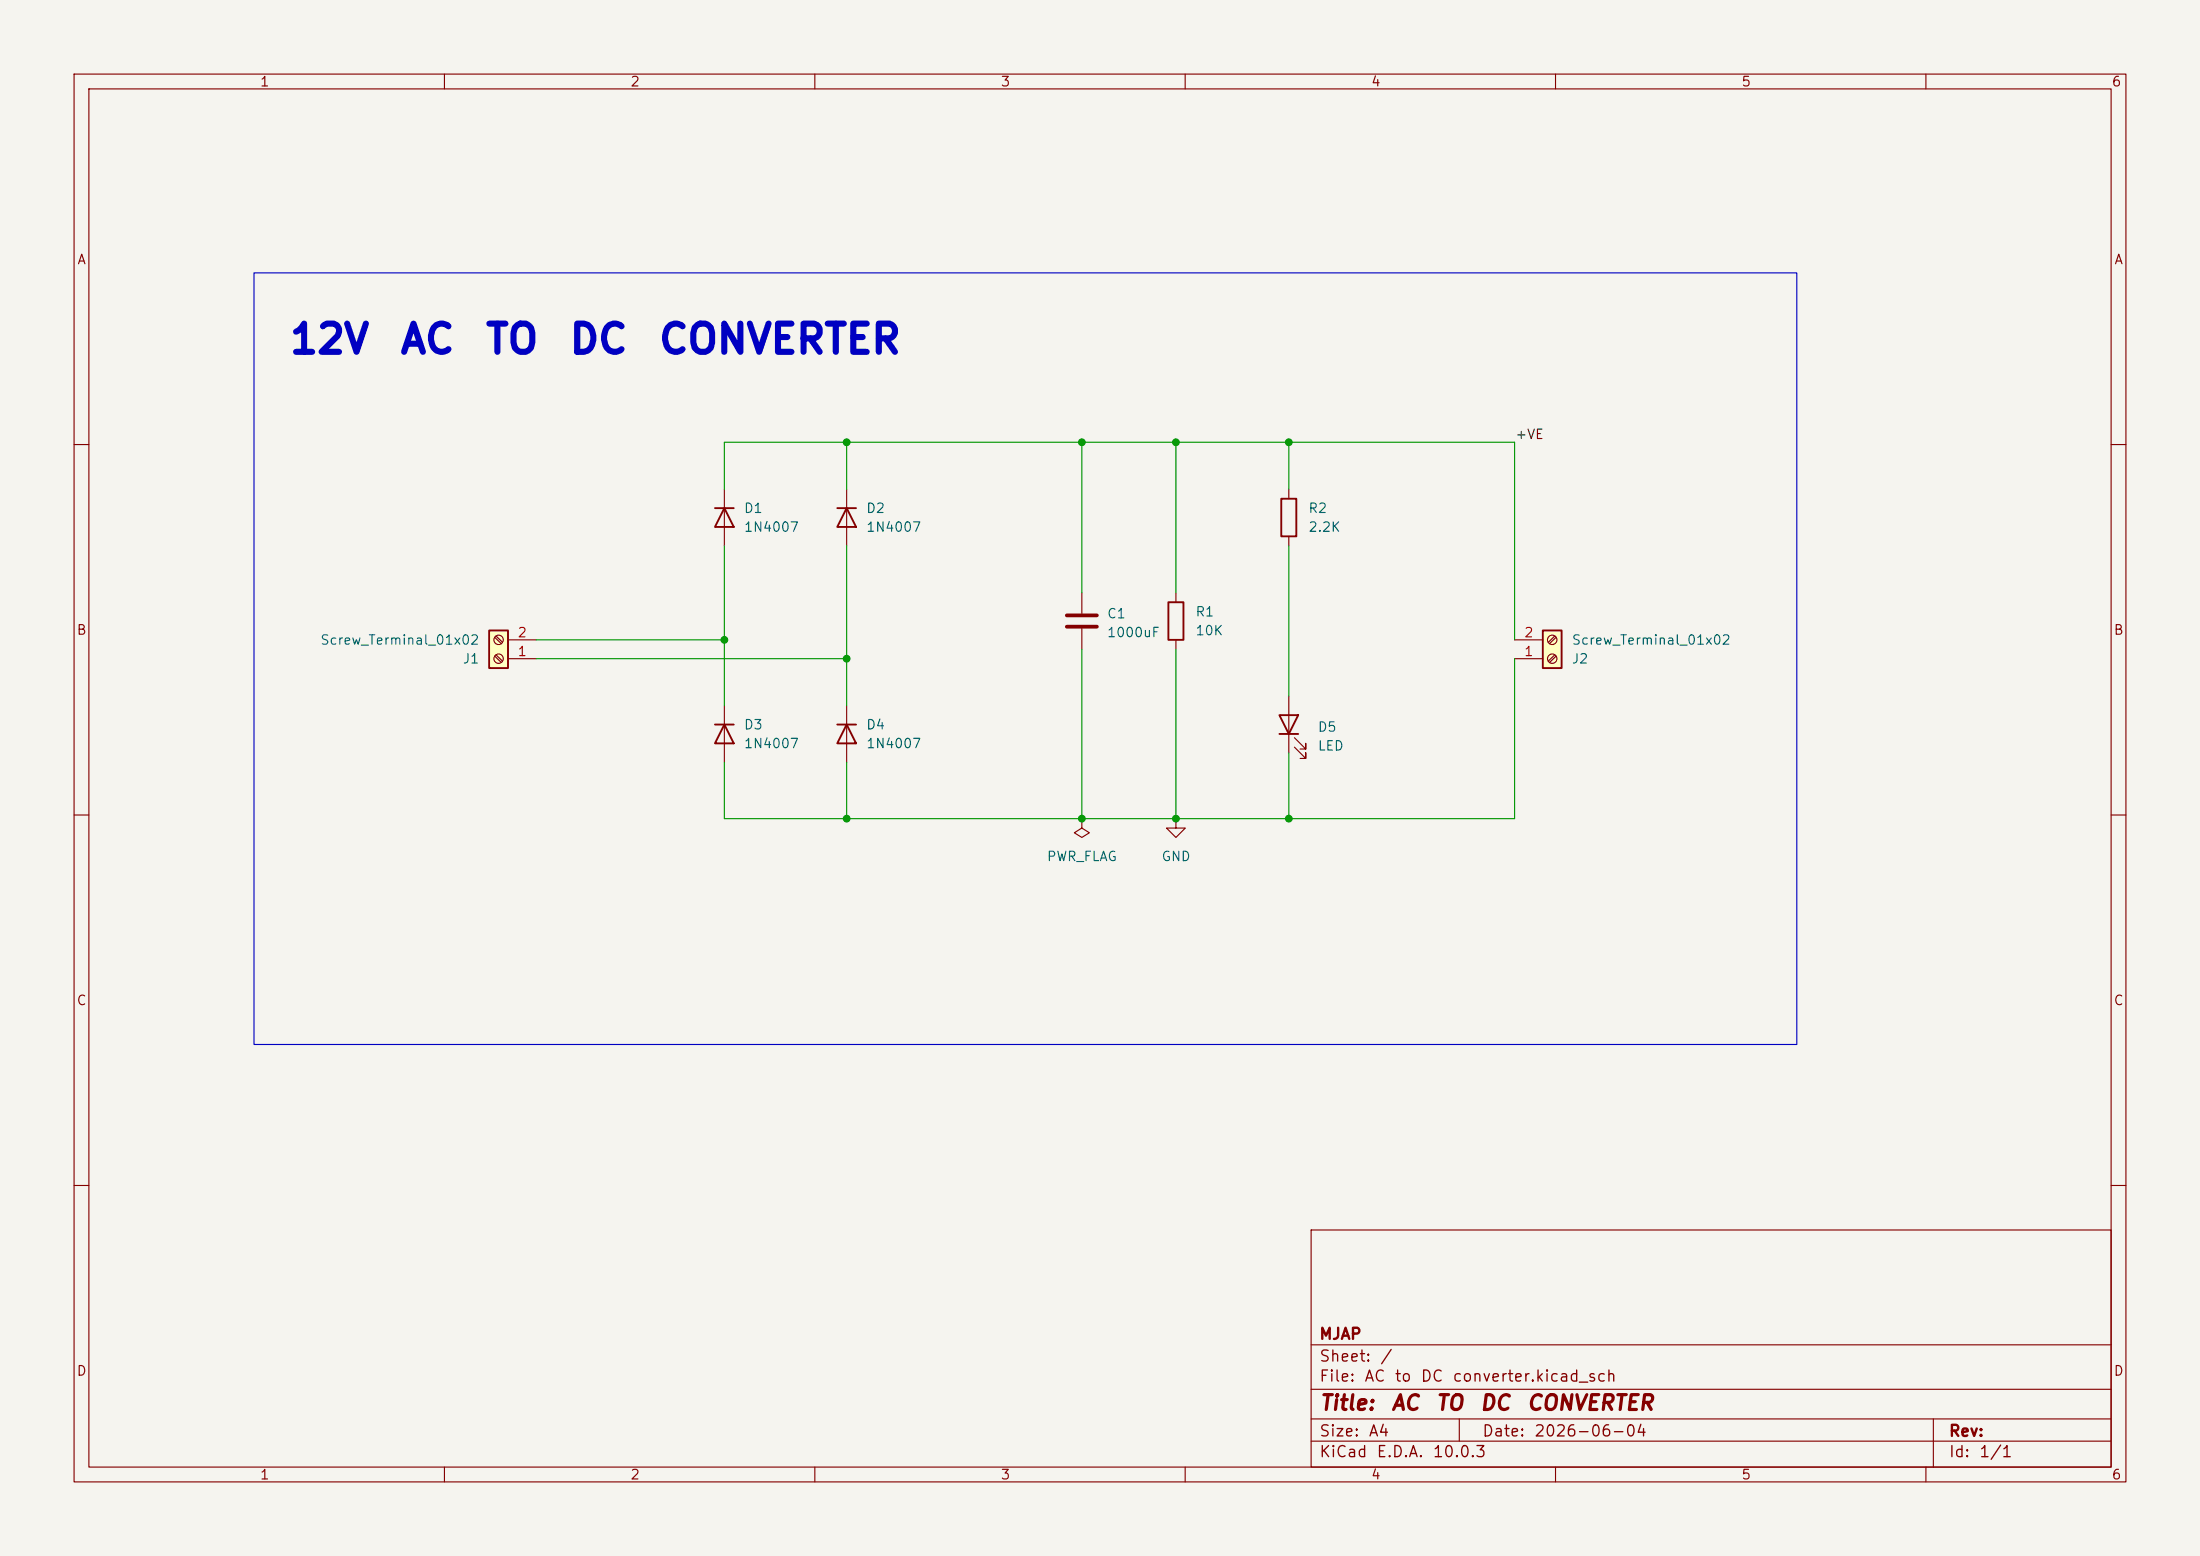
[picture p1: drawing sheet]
(kicad_sch
 (version 20260306)
 (generator "eeschema")
 (generator_version "10.0")
 (paper "A4")
 (title_block
  (title "AC TO DC CONVERTER ")
  (date "2026-06-04")
  (company "MJAP"))
 (lib_symbols
  (symbol "Connector:Screw_Terminal_01x02"
   (pin_names
    (offset 1.016) (hide yes)) (exclude_from_sim no) (in_bom yes) (on_board yes)
   (in_pos_files yes)
   (duplicate_pin_numbers_are_jumpers no)
   (property "Reference" "J" (at 0 2.54 0) (show_name no) (do_not_autoplace no) (effects (font (size 1.27 1.27))))
   (property "Value" "Screw_Terminal_01x02" (at 0 -5.08 0) (show_name no) (do_not_autoplace no) (effects (font (size 1.27 1.27))))
   (property "Footprint" "" (at 0 0 0) (show_name no) (do_not_autoplace no) (hide yes) (effects (font (size 1.27 1.27))))
   (property "Datasheet" "" (at 0 0 0) (show_name no) (do_not_autoplace no) (hide yes) (effects (font (size 1.27 1.27))))
   (property "Description" "Generic screw terminal, single row, 01x02, script generated (kicad-library-utils/schlib/autogen/connector/)" (at 0 0 0) (show_name no) (do_not_autoplace no) (hide yes) (effects (font (size 1.27 1.27))))
   (symbol "Screw_Terminal_01x02_1_1"
    (rectangle (start -1.27 1.27) (end 1.27 -3.81) (stroke (width 0.254) (type default)) (fill (type background)))
    (polyline (pts (xy -0.5334 0.3302) (xy 0.3302 -0.508)) (stroke (width 0.1524) (type default)) (fill (type none)))
    (polyline (pts (xy -0.5334 -2.2098) (xy 0.3302 -3.048)) (stroke (width 0.1524) (type default)) (fill (type none)))
    (polyline (pts (xy -0.3556 0.508) (xy 0.508 -0.3302)) (stroke (width 0.1524) (type default)) (fill (type none)))
    (polyline (pts (xy -0.3556 -2.032) (xy 0.508 -2.8702)) (stroke (width 0.1524) (type default)) (fill (type none)))
    (circle (center 0 0) (radius 0.635) (stroke (width 0.1524) (type default)) (fill (type none)))
    (circle (center 0 -2.54) (radius 0.635) (stroke (width 0.1524) (type default)) (fill (type none)))
    (pin passive line (at -5.08 0 0) (length 3.81) (name "Pin_1" (effects (font (size 1.27 1.27)))) (number "1" (effects (font (size 1.27 1.27)))))
    (pin passive line (at -5.08 -2.54 0) (length 3.81) (name "Pin_2" (effects (font (size 1.27 1.27)))) (number "2" (effects (font (size 1.27 1.27))))))
   (embedded_fonts no))
  (symbol "Device:C"
   (pin_numbers (hide yes))
   (pin_names
    (offset 0.254)) (exclude_from_sim no) (in_bom yes) (on_board yes)
   (in_pos_files yes)
   (duplicate_pin_numbers_are_jumpers no)
   (property "Reference" "C" (at 0.635 2.54 0) (show_name no) (do_not_autoplace no) (effects (font (size 1.27 1.27)) (justify left)))
   (property "Value" "C" (at 0.635 -2.54 0) (show_name no) (do_not_autoplace no) (effects (font (size 1.27 1.27)) (justify left)))
   (property "Footprint" "" (at 0.9652 -3.81 0) (show_name no) (do_not_autoplace no) (hide yes) (effects (font (size 1.27 1.27))))
   (property "Datasheet" "" (at 0 0 0) (show_name no) (do_not_autoplace no) (hide yes) (effects (font (size 1.27 1.27))))
   (property "Description" "Unpolarized capacitor" (at 0 0 0) (show_name no) (do_not_autoplace no) (hide yes) (effects (font (size 1.27 1.27))))
   (symbol "C_0_1"
    (polyline (pts (xy -2.032 0.762) (xy 2.032 0.762)) (stroke (width 0.508) (type default)) (fill (type none)))
    (polyline (pts (xy -2.032 -0.762) (xy 2.032 -0.762)) (stroke (width 0.508) (type default)) (fill (type none))))
   (symbol "C_1_1"
    (pin passive line (at 0 3.81 270) (length 2.794) (name "" (effects (font (size 1.27 1.27)))) (number "1" (effects (font (size 1.27 1.27)))))
    (pin passive line (at 0 -3.81 90) (length 2.794) (name "" (effects (font (size 1.27 1.27)))) (number "2" (effects (font (size 1.27 1.27))))))
   (embedded_fonts no))
  (symbol "Device:LED"
   (pin_numbers (hide yes))
   (pin_names
    (offset 1.016) (hide yes)) (exclude_from_sim no) (in_bom yes) (on_board yes)
   (in_pos_files yes)
   (duplicate_pin_numbers_are_jumpers no)
   (property "Reference" "D" (at 0 2.54 0) (show_name no) (do_not_autoplace no) (effects (font (size 1.27 1.27))))
   (property "Value" "LED" (at 0 -2.54 0) (show_name no) (do_not_autoplace no) (effects (font (size 1.27 1.27))))
   (property "Footprint" "" (at 0 0 0) (show_name no) (do_not_autoplace no) (hide yes) (effects (font (size 1.27 1.27))))
   (property "Datasheet" "" (at 0 0 0) (show_name no) (do_not_autoplace no) (hide yes) (effects (font (size 1.27 1.27))))
   (property "Description" "Light emitting diode" (at 0 0 0) (show_name no) (do_not_autoplace no) (hide yes) (effects (font (size 1.27 1.27))))
   (property "Sim.Pins" "1=K 2=A" (at 0 0 0) (show_name no) (do_not_autoplace no) (hide yes) (effects (font (size 1.27 1.27))))
   (symbol "LED_0_1"
    (polyline (pts (xy -3.048 -0.762) (xy -4.572 -2.286) (xy -3.81 -2.286) (xy -4.572 -2.286) (xy -4.572 -1.524)) (stroke (width 0) (type default)) (fill (type none)))
    (polyline (pts (xy -1.778 -0.762) (xy -3.302 -2.286) (xy -2.54 -2.286) (xy -3.302 -2.286) (xy -3.302 -1.524)) (stroke (width 0) (type default)) (fill (type none)))
    (polyline (pts (xy -1.27 0) (xy 1.27 0)) (stroke (width 0) (type default)) (fill (type none)))
    (polyline (pts (xy -1.27 -1.27) (xy -1.27 1.27)) (stroke (width 0.254) (type default)) (fill (type none)))
    (polyline (pts (xy 1.27 -1.27) (xy 1.27 1.27) (xy -1.27 0) (xy 1.27 -1.27)) (stroke (width 0.254) (type default)) (fill (type none))))
   (symbol "LED_1_1"
    (pin passive line (at -3.81 0 0) (length 2.54) (name "K" (effects (font (size 1.27 1.27)))) (number "1" (effects (font (size 1.27 1.27)))))
    (pin passive line (at 3.81 0 180) (length 2.54) (name "A" (effects (font (size 1.27 1.27)))) (number "2" (effects (font (size 1.27 1.27))))))
   (embedded_fonts no))
  (symbol "Device:R"
   (pin_numbers (hide yes))
   (pin_names
    (offset 0)) (exclude_from_sim no) (in_bom yes) (on_board yes)
   (in_pos_files yes)
   (duplicate_pin_numbers_are_jumpers no)
   (property "Reference" "R" (at 2.032 0 90) (show_name no) (do_not_autoplace no) (effects (font (size 1.27 1.27))))
   (property "Value" "R" (at 0 0 90) (show_name no) (do_not_autoplace no) (effects (font (size 1.27 1.27))))
   (property "Footprint" "" (at -1.778 0 90) (show_name no) (do_not_autoplace no) (hide yes) (effects (font (size 1.27 1.27))))
   (property "Datasheet" "" (at 0 0 0) (show_name no) (do_not_autoplace no) (hide yes) (effects (font (size 1.27 1.27))))
   (property "Description" "Resistor" (at 0 0 0) (show_name no) (do_not_autoplace no) (hide yes) (effects (font (size 1.27 1.27))))
   (symbol "R_0_1"
    (rectangle (start -1.016 -2.54) (end 1.016 2.54) (stroke (width 0.254) (type default)) (fill (type none))))
   (symbol "R_1_1"
    (pin passive line (at 0 3.81 270) (length 1.27) (name "" (effects (font (size 1.27 1.27)))) (number "1" (effects (font (size 1.27 1.27)))))
    (pin passive line (at 0 -3.81 90) (length 1.27) (name "" (effects (font (size 1.27 1.27)))) (number "2" (effects (font (size 1.27 1.27))))))
   (embedded_fonts no))
  (symbol "Diode:1N4007"
   (pin_numbers (hide yes))
   (pin_names (hide yes)) (exclude_from_sim no) (in_bom yes) (on_board yes)
   (in_pos_files yes)
   (duplicate_pin_numbers_are_jumpers no)
   (property "Reference" "D" (at 0 2.54 0) (show_name no) (do_not_autoplace no) (effects (font (size 1.27 1.27))))
   (property "Value" "1N4007" (at 0 -2.54 0) (show_name no) (do_not_autoplace no) (effects (font (size 1.27 1.27))))
   (property "Footprint" "Diode_THT:D_DO-41_SOD81_P10.16mm_Horizontal" (at 0 -4.445 0) (show_name no) (do_not_autoplace no) (hide yes) (effects (font (size 1.27 1.27))))
   (property "Datasheet" "http://www.vishay.com/docs/88503/1n4001.pdf" (at 0 0 0) (show_name no) (do_not_autoplace no) (hide yes) (effects (font (size 1.27 1.27))))
   (property "Description" "1000V 1A General Purpose Rectifier Diode, DO-41" (at 0 0 0) (show_name no) (do_not_autoplace no) (hide yes) (effects (font (size 1.27 1.27))))
   (property "Sim.Device" "D" (at 0 0 0) (show_name no) (do_not_autoplace no) (hide yes) (effects (font (size 1.27 1.27))))
   (property "Sim.Pins" "1=K 2=A" (at 0 0 0) (show_name no) (do_not_autoplace no) (hide yes) (effects (font (size 1.27 1.27))))
   (symbol "1N4007_0_1"
    (polyline (pts (xy -1.27 1.27) (xy -1.27 -1.27)) (stroke (width 0.254) (type default)) (fill (type none)))
    (polyline (pts (xy 1.27 1.27) (xy 1.27 -1.27) (xy -1.27 0) (xy 1.27 1.27)) (stroke (width 0.254) (type default)) (fill (type none)))
    (polyline (pts (xy 1.27 0) (xy -1.27 0)) (stroke (width 0) (type default)) (fill (type none))))
   (symbol "1N4007_1_1"
    (pin passive line (at -3.81 0 0) (length 2.54) (name "K" (effects (font (size 1.27 1.27)))) (number "1" (effects (font (size 1.27 1.27)))))
    (pin passive line (at 3.81 0 180) (length 2.54) (name "A" (effects (font (size 1.27 1.27)))) (number "2" (effects (font (size 1.27 1.27))))))
   (embedded_fonts no))
  (symbol "power:GND"
   (power global)
   (pin_numbers (hide yes))
   (pin_names
    (offset 0) (hide yes)) (exclude_from_sim no) (in_bom yes) (on_board yes)
   (in_pos_files yes)
   (duplicate_pin_numbers_are_jumpers no)
   (property "Reference" "#PWR" (at 0 -6.35 0) (show_name no) (do_not_autoplace no) (hide yes) (effects (font (size 1.27 1.27))))
   (property "Value" "GND" (at 0 -3.81 0) (show_name no) (do_not_autoplace no) (effects (font (size 1.27 1.27))))
   (property "Footprint" "" (at 0 0 0) (show_name no) (do_not_autoplace no) (hide yes) (effects (font (size 1.27 1.27))))
   (property "Datasheet" "" (at 0 0 0) (show_name no) (do_not_autoplace no) (hide yes) (effects (font (size 1.27 1.27))))
   (property "Description" "Power symbol creates a global label with name \"GND\" , ground" (at 0 0 0) (show_name no) (do_not_autoplace no) (hide yes) (effects (font (size 1.27 1.27))))
   (symbol "GND_0_1"
    (polyline (pts (xy 0 0) (xy 0 -1.27) (xy 1.27 -1.27) (xy 0 -2.54) (xy -1.27 -1.27) (xy 0 -1.27)) (stroke (width 0) (type default)) (fill (type none))))
   (symbol "GND_1_1"
    (pin power_in line (at 0 0 270) (length 0) (name "" (effects (font (size 1.27 1.27)))) (number "1" (effects (font (size 1.27 1.27))))))
   (embedded_fonts no))
  (symbol "power:PWR_FLAG"
   (power global)
   (pin_numbers (hide yes))
   (pin_names
    (offset 0) (hide yes)) (exclude_from_sim no) (in_bom yes) (on_board yes)
   (in_pos_files yes)
   (duplicate_pin_numbers_are_jumpers no)
   (property "Reference" "#FLG" (at 0 1.905 0) (show_name no) (do_not_autoplace no) (hide yes) (effects (font (size 1.27 1.27))))
   (property "Value" "PWR_FLAG" (at 0 3.81 0) (show_name no) (do_not_autoplace no) (effects (font (size 1.27 1.27))))
   (property "Footprint" "" (at 0 0 0) (show_name no) (do_not_autoplace no) (hide yes) (effects (font (size 1.27 1.27))))
   (property "Datasheet" "" (at 0 0 0) (show_name no) (do_not_autoplace no) (hide yes) (effects (font (size 1.27 1.27))))
   (property "Description" "Special symbol for telling ERC where power comes from" (at 0 0 0) (show_name no) (do_not_autoplace no) (hide yes) (effects (font (size 1.27 1.27))))
   (symbol "PWR_FLAG_0_0"
    (pin power_out line (at 0 0 90) (length 0) (name "" (effects (font (size 1.27 1.27)))) (number "1" (effects (font (size 1.27 1.27))))))
   (symbol "PWR_FLAG_0_1"
    (polyline (pts (xy 0 0) (xy 0 1.27) (xy -1.016 1.905) (xy 0 2.54) (xy 1.016 1.905) (xy 0 1.27)) (stroke (width 0) (type default)) (fill (type none))))
   (embedded_fonts no)))
 (rectangle
  (start 34.29 36.83)
  (end 242.57 140.97)
  (stroke (width 0) (type default))
  (fill (type none)))
 (text ""
  (exclude_from_sim no)
  (at 55.626 45.974 0)
  (effects (font (size 0.0762 0.0762) (thickness 0.254)
    (bold yes))))
 (text "12V AC TO DC CONVERTER"
  (exclude_from_sim no)
  (at 77.724 45.974 0)
  (effects (font (size 3.81 3.81) (thickness 0.762)
    (bold yes))))
 (junction
  (at 173.99 110.49)
  (diameter 0)
  (color 0 0 0 0))
 (junction
  (at 114.3 88.9)
  (diameter 0)
  (color 0 0 0 0))
 (junction
  (at 97.79 86.36)
  (diameter 0)
  (color 0 0 0 0))
 (junction
  (at 158.75 59.69)
  (diameter 0)
  (color 0 0 0 0))
 (junction
  (at 146.05 110.49)
  (diameter 0)
  (color 0 0 0 0))
 (junction
  (at 114.3 59.69)
  (diameter 0)
  (color 0 0 0 0))
 (junction
  (at 173.99 59.69)
  (diameter 0)
  (color 0 0 0 0))
 (junction
  (at 158.75 110.49)
  (diameter 0)
  (color 0 0 0 0))
 (junction
  (at 114.3 110.49)
  (diameter 0)
  (color 0 0 0 0))
 (junction
  (at 146.05 59.69)
  (diameter 0)
  (color 0 0 0 0))
 (wire
  (pts (xy 146.05 59.69) (xy 158.75 59.69))
  (stroke (width 0) (type default)))
 (wire
  (pts (xy 114.3 59.69) (xy 146.05 59.69))
  (stroke (width 0) (type default)))
 (wire
  (pts (xy 146.05 87.63) (xy 146.05 110.49))
  (stroke (width 0) (type default)))
 (wire
  (pts (xy 146.05 110.49) (xy 158.75 110.49))
  (stroke (width 0) (type default)))
 (wire
  (pts (xy 97.79 86.36) (xy 97.79 95.25))
  (stroke (width 0) (type default)))
 (wire
  (pts (xy 97.79 102.87) (xy 97.79 110.49))
  (stroke (width 0) (type default)))
 (wire
  (pts (xy 158.75 87.63) (xy 158.75 110.49))
  (stroke (width 0) (type default)))
 (wire
  (pts (xy 158.75 59.69) (xy 173.99 59.69))
  (stroke (width 0) (type default)))
 (wire
  (pts (xy 72.39 86.36) (xy 97.79 86.36))
  (stroke (width 0) (type default)))
 (wire
  (pts (xy 204.47 110.49) (xy 204.47 88.9))
  (stroke (width 0) (type default)))
 (wire
  (pts (xy 97.79 110.49) (xy 114.3 110.49))
  (stroke (width 0) (type default)))
 (wire
  (pts (xy 158.75 59.69) (xy 158.75 80.01))
  (stroke (width 0) (type default)))
 (wire
  (pts (xy 173.99 59.69) (xy 204.47 59.69))
  (stroke (width 0) (type default)))
 (wire
  (pts (xy 204.47 59.69) (xy 204.47 86.36))
  (stroke (width 0) (type default)))
 (wire
  (pts (xy 114.3 88.9) (xy 114.3 95.25))
  (stroke (width 0) (type default)))
 (wire
  (pts (xy 114.3 110.49) (xy 146.05 110.49))
  (stroke (width 0) (type default)))
 (wire
  (pts (xy 114.3 66.04) (xy 114.3 59.69))
  (stroke (width 0) (type default)))
 (wire
  (pts (xy 173.99 101.6) (xy 173.99 110.49))
  (stroke (width 0) (type default)))
 (wire
  (pts (xy 97.79 59.69) (xy 97.79 66.04))
  (stroke (width 0) (type default)))
 (wire
  (pts (xy 173.99 73.66) (xy 173.99 93.98))
  (stroke (width 0) (type default)))
 (wire
  (pts (xy 158.75 110.49) (xy 173.99 110.49))
  (stroke (width 0) (type default)))
 (wire
  (pts (xy 173.99 59.69) (xy 173.99 66.04))
  (stroke (width 0) (type default)))
 (wire
  (pts (xy 173.99 110.49) (xy 204.47 110.49))
  (stroke (width 0) (type default)))
 (wire
  (pts (xy 146.05 80.01) (xy 146.05 59.69))
  (stroke (width 0) (type default)))
 (wire
  (pts (xy 97.79 73.66) (xy 97.79 86.36))
  (stroke (width 0) (type default)))
 (wire
  (pts (xy 114.3 110.49) (xy 114.3 102.87))
  (stroke (width 0) (type default)))
 (wire
  (pts (xy 114.3 59.69) (xy 97.79 59.69))
  (stroke (width 0) (type default)))
 (wire
  (pts (xy 114.3 73.66) (xy 114.3 88.9))
  (stroke (width 0) (type default)))
 (wire
  (pts (xy 72.39 88.9) (xy 114.3 88.9))
  (stroke (width 0) (type default)))
 (label "+VE"
  (at 204.47 59.69 0)
  (effects (font (size 1.27 1.27)) (justify left bottom)))
 (symbol
  (lib_id "Device:LED")
  (at 173.99 97.79 90)
  (unit 1)
  (body_style 1)
  (exclude_from_sim no)
  (in_bom yes)
  (on_board yes)
  (in_pos_files yes)
  (dnp no)
  (fields_autoplaced yes)
  (property "Reference" "D5" (at 177.8 98.1074 90) (show_name no) (do_not_autoplace no) (effects (font (size 1.27 1.27)) (justify right)))
  (property "Value" "LED" (at 177.8 100.6474 90) (show_name no) (do_not_autoplace no) (effects (font (size 1.27 1.27)) (justify right)))
  (property "Footprint" "LED_THT:LED_D5.0mm" (at 173.99 97.79 0) (hide yes) (show_name no) (do_not_autoplace no) (effects (font (size 1.27 1.27))))
  (property "Datasheet" "" (at 173.99 97.79 0) (hide yes) (show_name no) (do_not_autoplace no) (effects (font (size 1.27 1.27))))
  (property "Description" "Light emitting diode" (at 173.99 97.79 0) (hide yes) (show_name no) (do_not_autoplace no) (effects (font (size 1.27 1.27))))
  (property "Sim.Pins" "1=K 2=A" (at 173.99 97.79 0) (hide yes) (show_name no) (do_not_autoplace no) (effects (font (size 1.27 1.27))))
  (pin "1")
  (pin "2"))
 (symbol
  (lib_id "Connector:Screw_Terminal_01x02")
  (at 67.31 88.9 180)
  (unit 1)
  (body_style 1)
  (exclude_from_sim no)
  (in_bom yes)
  (on_board yes)
  (in_pos_files yes)
  (dnp no)
  (property "Reference" "J1" (at 64.77 88.9001 0) (show_name no) (do_not_autoplace no) (effects (font (size 1.27 1.27)) (justify left)))
  (property "Value" "Screw_Terminal_01x02" (at 64.77 86.3601 0) (show_name no) (do_not_autoplace no) (effects (font (size 1.27 1.27)) (justify left)))
  (property "Footprint" "TerminalBlock:TerminalBlock_MaiXu_MX126-5.0-02P_1x02_P5.00mm" (at 67.31 88.9 0) (hide yes) (show_name no) (do_not_autoplace no) (effects (font (size 1.27 1.27))))
  (property "Datasheet" "" (at 67.31 88.9 0) (hide yes) (show_name no) (do_not_autoplace no) (effects (font (size 1.27 1.27))))
  (property "Description" "Generic screw terminal, single row, 01x02, script generated (kicad-library-utils/schlib/autogen/connector/)" (at 67.31 88.9 0) (hide yes) (show_name no) (do_not_autoplace no) (effects (font (size 1.27 1.27))))
  (pin "1")
  (pin "2"))
 (symbol
  (lib_id "Diode:1N4007")
  (at 97.79 99.06 270)
  (unit 1)
  (body_style 1)
  (exclude_from_sim no)
  (in_bom yes)
  (on_board yes)
  (in_pos_files yes)
  (dnp no)
  (fields_autoplaced yes)
  (property "Reference" "D3" (at 100.33 97.7899 90) (show_name no) (do_not_autoplace no) (effects (font (size 1.27 1.27)) (justify left)))
  (property "Value" "1N4007" (at 100.33 100.3299 90) (show_name no) (do_not_autoplace no) (effects (font (size 1.27 1.27)) (justify left)))
  (property "Footprint" "Diode_THT:D_DO-41_SOD81_P10.16mm_Horizontal" (at 93.345 99.06 0) (hide yes) (show_name no) (do_not_autoplace no) (effects (font (size 1.27 1.27))))
  (property "Datasheet" "http://www.vishay.com/docs/88503/1n4001.pdf" (at 97.79 99.06 0) (hide yes) (show_name no) (do_not_autoplace no) (effects (font (size 1.27 1.27))))
  (property "Description" "1000V 1A General Purpose Rectifier Diode, DO-41" (at 97.79 99.06 0) (hide yes) (show_name no) (do_not_autoplace no) (effects (font (size 1.27 1.27))))
  (property "Sim.Device" "D" (at 97.79 99.06 0) (hide yes) (show_name no) (do_not_autoplace no) (effects (font (size 1.27 1.27))))
  (property "Sim.Pins" "1=K 2=A" (at 97.79 99.06 0) (hide yes) (show_name no) (do_not_autoplace no) (effects (font (size 1.27 1.27))))
  (pin "1")
  (pin "2"))
 (symbol
  (lib_id "Diode:1N4007")
  (at 114.3 99.06 270)
  (unit 1)
  (body_style 1)
  (exclude_from_sim no)
  (in_bom yes)
  (on_board yes)
  (in_pos_files yes)
  (dnp no)
  (fields_autoplaced yes)
  (property "Reference" "D4" (at 116.84 97.7899 90) (show_name no) (do_not_autoplace no) (effects (font (size 1.27 1.27)) (justify left)))
  (property "Value" "1N4007" (at 116.84 100.3299 90) (show_name no) (do_not_autoplace no) (effects (font (size 1.27 1.27)) (justify left)))
  (property "Footprint" "Diode_THT:D_DO-41_SOD81_P10.16mm_Horizontal" (at 109.855 99.06 0) (hide yes) (show_name no) (do_not_autoplace no) (effects (font (size 1.27 1.27))))
  (property "Datasheet" "http://www.vishay.com/docs/88503/1n4001.pdf" (at 114.3 99.06 0) (hide yes) (show_name no) (do_not_autoplace no) (effects (font (size 1.27 1.27))))
  (property "Description" "1000V 1A General Purpose Rectifier Diode, DO-41" (at 114.3 99.06 0) (hide yes) (show_name no) (do_not_autoplace no) (effects (font (size 1.27 1.27))))
  (property "Sim.Device" "D" (at 114.3 99.06 0) (hide yes) (show_name no) (do_not_autoplace no) (effects (font (size 1.27 1.27))))
  (property "Sim.Pins" "1=K 2=A" (at 114.3 99.06 0) (hide yes) (show_name no) (do_not_autoplace no) (effects (font (size 1.27 1.27))))
  (pin "1")
  (pin "2"))
 (symbol
  (lib_id "power:PWR_FLAG")
  (at 146.05 110.49 180)
  (unit 1)
  (body_style 1)
  (exclude_from_sim no)
  (in_bom yes)
  (on_board yes)
  (in_pos_files yes)
  (dnp no)
  (fields_autoplaced yes)
  (property "Reference" "#FLG01" (at 146.05 112.395 0) (hide yes) (show_name no) (do_not_autoplace no) (effects (font (size 1.27 1.27))))
  (property "Value" "PWR_FLAG" (at 146.05 115.57 0) (show_name no) (do_not_autoplace no) (effects (font (size 1.27 1.27))))
  (property "Footprint" "" (at 146.05 110.49 0) (hide yes) (show_name no) (do_not_autoplace no) (effects (font (size 1.27 1.27))))
  (property "Datasheet" "" (at 146.05 110.49 0) (hide yes) (show_name no) (do_not_autoplace no) (effects (font (size 1.27 1.27))))
  (property "Description" "Special symbol for telling ERC where power comes from" (at 146.05 110.49 0) (hide yes) (show_name no) (do_not_autoplace no) (effects (font (size 1.27 1.27))))
  (pin "1"))
 (symbol
  (lib_id "Device:C")
  (at 146.05 83.82 0)
  (unit 1)
  (body_style 1)
  (exclude_from_sim no)
  (in_bom yes)
  (on_board yes)
  (in_pos_files yes)
  (dnp no)
  (property "Reference" "C1" (at 149.352 82.804 0) (show_name no) (do_not_autoplace no) (effects (font (size 1.27 1.27)) (justify left)))
  (property "Value" "1000uF" (at 149.352 85.344 0) (show_name no) (do_not_autoplace no) (effects (font (size 1.27 1.27)) (justify left)))
  (property "Footprint" "Capacitor_THT:C_Radial_D8.0mm_H11.5mm_P3.50mm" (at 147.0152 87.63 0) (hide yes) (show_name no) (do_not_autoplace no) (effects (font (size 1.27 1.27))))
  (property "Datasheet" "" (at 146.05 83.82 0) (hide yes) (show_name no) (do_not_autoplace no) (effects (font (size 1.27 1.27))))
  (property "Description" "Unpolarized capacitor" (at 146.05 83.82 0) (hide yes) (show_name no) (do_not_autoplace no) (effects (font (size 1.27 1.27))))
  (pin "2")
  (pin "1"))
 (symbol
  (lib_id "Connector:Screw_Terminal_01x02")
  (at 209.55 88.9 0)
  (mirror x)
  (unit 1)
  (body_style 1)
  (exclude_from_sim no)
  (in_bom yes)
  (on_board yes)
  (in_pos_files yes)
  (dnp no)
  (property "Reference" "J2" (at 212.09 88.9001 0) (show_name no) (do_not_autoplace no) (effects (font (size 1.27 1.27)) (justify left)))
  (property "Value" "Screw_Terminal_01x02" (at 212.09 86.3601 0) (show_name no) (do_not_autoplace no) (effects (font (size 1.27 1.27)) (justify left)))
  (property "Footprint" "TerminalBlock:TerminalBlock_MaiXu_MX126-5.0-02P_1x02_P5.00mm" (at 209.55 88.9 0) (hide yes) (show_name no) (do_not_autoplace no) (effects (font (size 1.27 1.27))))
  (property "Datasheet" "" (at 209.55 88.9 0) (hide yes) (show_name no) (do_not_autoplace no) (effects (font (size 1.27 1.27))))
  (property "Description" "Generic screw terminal, single row, 01x02, script generated (kicad-library-utils/schlib/autogen/connector/)" (at 209.55 88.9 0) (hide yes) (show_name no) (do_not_autoplace no) (effects (font (size 1.27 1.27))))
  (pin "1")
  (pin "2"))
 (symbol
  (lib_id "power:GND")
  (at 158.75 110.49 0)
  (unit 1)
  (body_style 1)
  (exclude_from_sim no)
  (in_bom yes)
  (on_board yes)
  (in_pos_files yes)
  (dnp no)
  (fields_autoplaced yes)
  (property "Reference" "#PWR01" (at 158.75 116.84 0) (hide yes) (show_name no) (do_not_autoplace no) (effects (font (size 1.27 1.27))))
  (property "Value" "GND" (at 158.75 115.57 0) (show_name no) (do_not_autoplace no) (effects (font (size 1.27 1.27))))
  (property "Footprint" "" (at 158.75 110.49 0) (hide yes) (show_name no) (do_not_autoplace no) (effects (font (size 1.27 1.27))))
  (property "Datasheet" "" (at 158.75 110.49 0) (hide yes) (show_name no) (do_not_autoplace no) (effects (font (size 1.27 1.27))))
  (property "Description" "Power symbol creates a global label with name \"GND\" , ground" (at 158.75 110.49 0) (hide yes) (show_name no) (do_not_autoplace no) (effects (font (size 1.27 1.27))))
  (pin "1"))
 (symbol
  (lib_id "Diode:1N4007")
  (at 114.3 69.85 270)
  (unit 1)
  (body_style 1)
  (exclude_from_sim no)
  (in_bom yes)
  (on_board yes)
  (in_pos_files yes)
  (dnp no)
  (fields_autoplaced yes)
  (property "Reference" "D2" (at 116.84 68.5799 90) (show_name no) (do_not_autoplace no) (effects (font (size 1.27 1.27)) (justify left)))
  (property "Value" "1N4007" (at 116.84 71.1199 90) (show_name no) (do_not_autoplace no) (effects (font (size 1.27 1.27)) (justify left)))
  (property "Footprint" "Diode_THT:D_DO-41_SOD81_P10.16mm_Horizontal" (at 109.855 69.85 0) (hide yes) (show_name no) (do_not_autoplace no) (effects (font (size 1.27 1.27))))
  (property "Datasheet" "http://www.vishay.com/docs/88503/1n4001.pdf" (at 114.3 69.85 0) (hide yes) (show_name no) (do_not_autoplace no) (effects (font (size 1.27 1.27))))
  (property "Description" "1000V 1A General Purpose Rectifier Diode, DO-41" (at 114.3 69.85 0) (hide yes) (show_name no) (do_not_autoplace no) (effects (font (size 1.27 1.27))))
  (property "Sim.Device" "D" (at 114.3 69.85 0) (hide yes) (show_name no) (do_not_autoplace no) (effects (font (size 1.27 1.27))))
  (property "Sim.Pins" "1=K 2=A" (at 114.3 69.85 0) (hide yes) (show_name no) (do_not_autoplace no) (effects (font (size 1.27 1.27))))
  (pin "1")
  (pin "2"))
 (symbol
  (lib_id "Device:R")
  (at 173.99 69.85 0)
  (unit 1)
  (body_style 1)
  (exclude_from_sim no)
  (in_bom yes)
  (on_board yes)
  (in_pos_files yes)
  (dnp no)
  (fields_autoplaced yes)
  (property "Reference" "R2" (at 176.53 68.5799 0) (show_name no) (do_not_autoplace no) (effects (font (size 1.27 1.27)) (justify left)))
  (property "Value" "2.2K" (at 176.53 71.1199 0) (show_name no) (do_not_autoplace no) (effects (font (size 1.27 1.27)) (justify left)))
  (property "Footprint" "Resistor_THT:R_Axial_DIN0207_L6.3mm_D2.5mm_P7.62mm_Horizontal" (at 172.212 69.85 90) (hide yes) (show_name no) (do_not_autoplace no) (effects (font (size 1.27 1.27))))
  (property "Datasheet" "" (at 173.99 69.85 0) (hide yes) (show_name no) (do_not_autoplace no) (effects (font (size 1.27 1.27))))
  (property "Description" "Resistor" (at 173.99 69.85 0) (hide yes) (show_name no) (do_not_autoplace no) (effects (font (size 1.27 1.27))))
  (pin "2")
  (pin "1"))
 (symbol
  (lib_id "Device:R")
  (at 158.75 83.82 0)
  (unit 1)
  (body_style 1)
  (exclude_from_sim no)
  (in_bom yes)
  (on_board yes)
  (in_pos_files yes)
  (dnp no)
  (fields_autoplaced yes)
  (property "Reference" "R1" (at 161.29 82.5499 0) (show_name no) (do_not_autoplace no) (effects (font (size 1.27 1.27)) (justify left)))
  (property "Value" "10K" (at 161.29 85.0899 0) (show_name no) (do_not_autoplace no) (effects (font (size 1.27 1.27)) (justify left)))
  (property "Footprint" "Resistor_THT:R_Axial_DIN0207_L6.3mm_D2.5mm_P7.62mm_Horizontal" (at 156.972 83.82 90) (hide yes) (show_name no) (do_not_autoplace no) (effects (font (size 1.27 1.27))))
  (property "Datasheet" "" (at 158.75 83.82 0) (hide yes) (show_name no) (do_not_autoplace no) (effects (font (size 1.27 1.27))))
  (property "Description" "Resistor" (at 158.75 83.82 0) (hide yes) (show_name no) (do_not_autoplace no) (effects (font (size 1.27 1.27))))
  (pin "2")
  (pin "1"))
 (symbol
  (lib_id "Diode:1N4007")
  (at 97.79 69.85 270)
  (unit 1)
  (body_style 1)
  (exclude_from_sim no)
  (in_bom yes)
  (on_board yes)
  (in_pos_files yes)
  (dnp no)
  (fields_autoplaced yes)
  (property "Reference" "D1" (at 100.33 68.5799 90) (show_name no) (do_not_autoplace no) (effects (font (size 1.27 1.27)) (justify left)))
  (property "Value" "1N4007" (at 100.33 71.1199 90) (show_name no) (do_not_autoplace no) (effects (font (size 1.27 1.27)) (justify left)))
  (property "Footprint" "Diode_THT:D_DO-41_SOD81_P10.16mm_Horizontal" (at 93.345 69.85 0) (hide yes) (show_name no) (do_not_autoplace no) (effects (font (size 1.27 1.27))))
  (property "Datasheet" "http://www.vishay.com/docs/88503/1n4001.pdf" (at 97.79 69.85 0) (hide yes) (show_name no) (do_not_autoplace no) (effects (font (size 1.27 1.27))))
  (property "Description" "1000V 1A General Purpose Rectifier Diode, DO-41" (at 97.79 69.85 0) (hide yes) (show_name no) (do_not_autoplace no) (effects (font (size 1.27 1.27))))
  (property "Sim.Device" "D" (at 97.79 69.85 0) (hide yes) (show_name no) (do_not_autoplace no) (effects (font (size 1.27 1.27))))
  (property "Sim.Pins" "1=K 2=A" (at 97.79 69.85 0) (hide yes) (show_name no) (do_not_autoplace no) (effects (font (size 1.27 1.27))))
  (pin "1")
  (pin "2"))
 (sheet_instances
  (path ""
   (page "1")))
 (embedded_fonts no))
